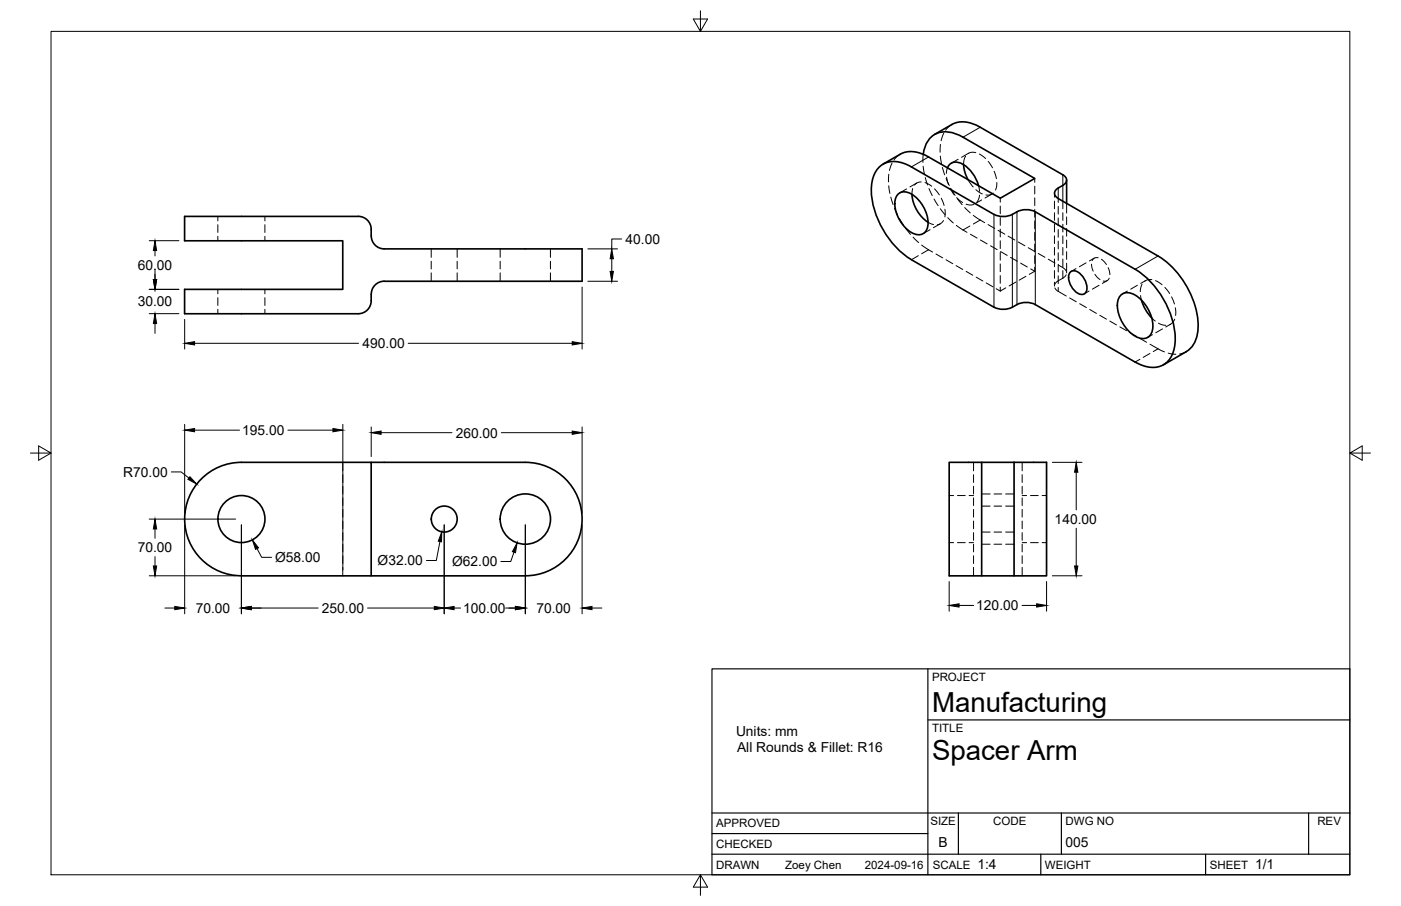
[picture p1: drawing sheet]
<svg xmlns="http://www.w3.org/2000/svg" width="432mm" height="279mm" viewBox="0 0 432 279" stroke-linecap="round" stroke-linejoin="round" font-family="sans-serif">
<!-- layer: Visible -->
<g fill="none" stroke="#000" stroke-width=".51">
<path d="M293.4 38.4l-5.3 3M293.4 38.4a8.7 8.7 0 0 1 8.7 .8l25.5 14.7a1.72 1.72 0 0 1 1.1 1.6 1.72 1.72 0 0 1-1.1 1.7 3.1 3.1 0 0 0-2.6 2.6l.6 1 .6 .4 30.7 17.8a27.1 27.1 0 0 1 12.4 22.3 8.4 8.4 0 0 1-3.6 7.1l-7.1 4.1M276.8 59.9a3.6 3.6 0 0 1 4.9 .4 10.5 10.5 0 0 1 4.1 10.1 3 3 0 0 1-4.9 1.3 10.6 10.6 0 0 1-4.9-10.6zM281.1 59.9a11.4 11.4 0 0 0 4.9 8.6M284.6 47.6a7.1 7.1 0 0 1 6.1-6.9 10.4 10.4 0 0 1 6.1 1.6l22.1 12.7-10.6 6.1-22.1-12.7a8.7 8.7 0 0 0-8.7-.9l-5.3 3.1M292 51.8a3 3 0 0 1 4.8-1.1 11.3 11.3 0 0 1 4.8 6.6M297 50.8l.5 2.6 .8 2M328.7 55.5v7.2M118.4 86.7a4 4 0 0 0-4 4 5 5 0 0 1-1.8 5.4l-1.4 .6-.8 .1h-53.5v-7.6h48.7v-14.9h-48.7v-7.6h53.5a4 4 0 0 1 4 4 4.9 4.9 0 0 0 2.5 5.7l1.5 .4h61v9.9h-61M306.3 94.7l-25.4-14.6a26.9 26.9 0 0 1-12.3-23 7.2 7.2 0 0 1 6.1-7.3 10.2 10.2 0 0 1 6.2 1.7l25.5 14.6a7.2 7.2 0 0 0 7.7-1.1l1.4-.3h1.5l2.1 .6 30.7 17.7a26.9 26.9 0 0 1 12.3 23 7.2 7.2 0 0 1-6 7.3 10.3 10.3 0 0 1-6.2-1.7M306.4 94.7a6.3 6.3 0 0 0 5.6 0M312 94.7a6.6 6.6 0 0 1 7.1-.8l30.7 17.8"/>
<path d="M330 83.8a2.54 2.54 0 0 1 3.3 1 5.3 5.3 0 0 1 1.4 5.3 1.94 1.94 0 0 1-3.1-.1 5.6 5.6 0 0 1-2-5.8zM345.4 91a3.8 3.8 0 0 1 5.3 .5 11.3 11.3 0 0 1 4.4 10.8 3.2 3.2 0 0 1-5.2 1.4 11.4 11.4 0 0 1-5.2-11.4zM351.8 92.5a13 13 0 0 0 3.2 5.6M114.4 142.6h47.5a17.5 17.5 0 0 1 17.5 17.5 17.5 17.5 0 0 1-17.5 17.5h-87.5a17.5 17.5 0 0 1-17.5-17.5 17.5 17.5 0 0 1 17.5-17.5h40v35M302.6 142.6h9.9M312.5 142.6h10.1v35h-30.1v-35h10.1v35M312.5 142.6v35"/>
<circle cx="74.4" cy="160.1" r="7.3"/>
<circle cx="136.9" cy="160.1" r="4"/>
<circle cx="161.9" cy="160.1" r="7.8"/>
</g>
<!-- layer: Hidden -->
<g fill="none" stroke="#000" stroke-width=".31">
<path d="M293.4 38.4l-1.9 1.7M273.9 57.3l.4 2.3M273.9 53.7l-.1 2.4M274.9 50.3l-.7 2.3M277.5 47.6l-1.9 1.7M279.4 58.3l-2.1 1.2M281.3 58.1l-.2 1.9M282.6 56.4l-2.2 1.3M283.9 56.1l-1.2 .3-.8 .7M284.5 51.3l.4 2.3M284.5 47.6v2.5M285.1 56.3l2.1 1.1"/>
<path d="M285.2 54.8l.7 2.2M286.3 58.2l1 2.1M288 58.3l1.5 1.8M289.8 48.1l.4 2.4M289.9 44.6l-.1 2.3M290.4 51.6l.8 2.3M290.9 41.1l-.8 2.3M291.6 55l1 2.2M291.8 54.7l.5 2.2M292 51.8l-.3 1.7M292.8 58l1.3 2M293.1 58.2l1.3 2.1"/>
<path d="M295.3 49.1l-2.1 1.2M297.6 48.2l-.5 1.4-.1 1.2M298.3 55.4l1.6 2.3M298.5 47.3l-2.1 1.2M300.7 47.1l-1.2-.2-1.1 .4M300.8 58.5l2 1.3M301.6 57.3l.3 1.7M301.9 47.5l1.9 1.4M304.6 49.8l1.3 2M305.7 59.8l-2.1 1.3M306.1 59.5l-1.2 .7-1-.1M306.4 52.8l.7 2.3"/>
<path d="M307.2 56.3l-.4 2.3M318.9 55v1.2M318.9 57.4v2.4M325 59.6v1.2M67.1 66.7v1.4M67.1 69.3v2.4M67.1 72.9v1.4M81.6 66.7v1.4M81.6 69.3v2.4M81.6 72.9v1.4M132.9 76.8v2.6M140.9 76.8v2.6"/>
<path d="M154.2 76.8v2.6M169.7 76.8v2.6M274.6 60.8l.7 2.3M275.7 64.2l1 2.2M277.2 67.4l1.3 2M279.1 70.4l1.5 1.9M281.4 73.2l1.7 1.6M284.1 75.6l3.3 2.1M286 68.5l1.7 .8M286.7 70.8l-2.2 1.3M287.9 61.4l1.2 2M288.5 78.3l2 1.2"/>
<path d="M289.8 64.4l1.5 1.8M289.8 69l-2.1 1.2M290.1 61.2l.9 2.2M290.8 68l-.9 .9-1 .4M291.2 64.5v2.4M292.1 67.1l1.7 1.7M294.7 69.5l3.3 2.1M294.9 61l1.8 1.5M295.1 61.3l1.4 1.8M297.3 64l1.7 1.7M297.8 63l1.1 .2 1.2-.1M299.1 72.2l2.1 1.2"/>
<path d="M300 66.4l3.5 2.3M301.9 60.2l-.2 .9-.6 1.3M302.2 74l2 1.2M302.6 61.7l-2.2 1.2M304.5 69.3l2.1 1.1M305.3 75.8l2 1.2M307.6 71l2.1 1.2M308.3 61.1v1.3M308.3 63.5v2.4M308.3 67.1v2.4M308.3 70.7v2.4M308.3 74.3v2.3"/>
<path d="M308.3 77.8v2.4M308.4 77.6l2 1.2M310.7 72.8l2.1 1.2M311.5 79.4l2 1.2M313.8 74.6l2.1 1.2M316.9 76.4l2.1 1.2M318.9 61v2.4M318.9 64.6v2.4M318.9 68.2v2.3M318.9 71.7v2.4M318.9 75.3v2.4M318.9 78.9v2.3"/>
<path d="M320 78.2l2.1 1.2M323.1 79.9l2.1 1.2M325 62v2.4M325 65.6v2.4M325 69.2v2.3M325 72.7v2.4M325 76.3v2.4M325 79.9v2.4M328.7 62.7v3M328.7 66.9v2.4M328.7 70.5v2.4M328.7 74v2.4"/>
<path d="M328.7 77.6v2.4M337.2 79.6l-1.4 .9M338.5 79.5a1.46 1.46 0 0 0-1.9 .9M339.5 80l1.5 1.6M67.1 89.2v1.4M67.1 91.8v2.4M67.1 95.4v1.4M81.6 89.2v1.4M81.6 91.8v2.4M81.6 95.4v1.4M132.9 80.6v2.3M132.9 84.1v2.6"/>
<path d="M140.9 80.6v2.3M140.9 84.1v2.6M154.2 80.6v2.3M154.2 84.1v2.6M169.7 80.6v2.3M169.7 84.1v2.6M291.6 80.1l2 1.2M294.7 81.9l2 1.2M297.8 83.7l2 1.2M300.9 85.5l2 1.2M304 87.2l2 1.3M307 89l1.3 .8"/>
<path d="M308.3 81.4v2.4M308.3 85v2.4M308.3 88.5v1.3M310 88.8l-1.7 1M313.1 87l-2.1 1.2M314.6 81.2l2 1.1M316.2 85.2l-2.1 1.2M317.7 82.9l1.2 .8M318.9 83.7l-1.7 .9M318.9 82.4v1.3M325 83.4v2.4M325 87v1.2"/>
<path d="M325.1 88.8l.7 .8 2.8 1.7M326.2 81.7l1.7 1.1 .7 .8M328.6 84.7l-.7 .8-2.1 1.3-.7 .9M328.7 81.2v3M329.7 91.9l2 1.2M331.6 82.8l-1.4 .9M332.8 93.7l2 1.1M334.7 81.1l-2 1.2M335.6 89.8l-1.4 .8M335.9 95.4l2 1.2M336.4 81.5l.5 2.1M337.5 84.6l1.5 1.6"/>
<path d="M338.7 88l-2 1.2M339 97.2l2 1.2M341.2 86.6l-1.4 .8M341.5 82.6l.6 2.1M341.9 85.8a1.47 1.47 0 0 1-1.9 .9M342.1 99l2 1.2M347.5 89.8l-1.5 .8M350.5 88l-2 1.2M351.5 91.1l.3 1.4M352 87.7l-.5 2.2M353.1 86.6l-1.5 .8M355 98.1l1.1 .9"/>
<path d="M355 86.2l-1.5 .1-.7 .5M356.2 86.6l2 1.2M357.1 99.7l2.2 .6M359 88.6l1.5 1.9M360.8 100l-1.5 .8M361.1 91.5l.9 2.2M362.1 98.4l-.6 1-1 .7M362.2 94.9l.1 2.4M345.1 100.8l2.1 1.2M348.2 102.6l2.1 1.2M351.3 104.4l2.1 1.2M354.4 106.2l4.5 2.3"/>
<path d="M355.2 103.2l-1.5 .9M358.3 101.4l-2.1 1.2M360 108.9l2.4 .3M365.7 108.4l-2.1 .8M105.6 142.6v2.6M105.6 146.4v2.4M105.6 150v2.3M105.6 153.5v2.4M105.6 157.1v2.4M292.5 152.8h1.4M295.1 152.8h2.4M298.7 152.8h1.4"/>
<path d="M300.1 142.6v2.6M300.1 146.4v2.4M300.1 150v2.3M300.1 153.5v2.4M300.1 157.1v2.4M302.6 152.3h2.6M302.6 156.1h2.6M306.4 152.3h2.3M306.4 156.1h2.3M309.9 152.3h2.6M309.9 156.1h2.6M315 142.6v2.6"/>
<path d="M315 146.4v2.4M315 150v2.3M315 153.5v2.4M315 157.1v2.4M315 152.8h1.4M317.6 152.8h2.4M321.2 152.8h1.4M105.6 160.7v2.4M105.6 164.3v2.3M105.6 167.8v2.4M105.6 171.4v2.4M105.6 175v2.6"/>
<path d="M292.5 167.3h1.4M295.1 167.3h2.4M298.7 167.3h1.4M300.1 160.7v2.4M300.1 164.3v2.3M300.1 167.8v2.4M300.1 171.4v2.4M300.1 175v2.6M302.6 167.8h2.6M302.6 164.1h2.6M306.4 167.8h2.3M306.4 164.1h2.3"/>
<path d="M309.9 167.8h2.6M309.9 164.1h2.6M315 160.7v2.4M315 164.3v2.3M315 167.8v2.4M315 171.4v2.4M315 175v2.6M315 167.3h1.4M317.6 167.3h2.4M321.2 167.3h1.4"/>
</g>
<!-- layer: Visible Narrow -->
<path d="M302.1 39.2l-5.3 3.1M286.2 48.4l-5.3 3.1M326.2 58v3.2M327.6 57.2v4.9M306.3 66.1v28.6M312 66.1v28.6M313.4 65.3v28.6M319.1 65.3v28.6M356.9 79l-7.1 4" fill="none" stroke="#000" stroke-width=".31"/>
<!-- layer: Hidden Narrow -->
<g fill="none" stroke="#000" stroke-width=".31">
<path d="M327.6 53.9v3.3M283 78.8l-2.1 1.3M286.2 77l-2.1 1.3M298.9 69.7l-2.1 1.2M302.1 67.9l-2.1 1.2M326.2 61.2v1.2M326.2 63.6v2.4M326.2 67.2v2.4M326.2 70.8v2.4M326.2 74.4v2.4M326.2 77.9v2.4M327.6 62.1v2.3"/>
<path d="M327.6 65.6v2.4M327.6 69.2v2.3M327.6 72.7v2.4M327.6 76.3v2.4M327.6 79.9v2.4M326.2 81.5v2.4M326.2 85.1v2.4M326.2 88.6v1.3M327.6 83.4v2.4M351.3 110.8l-1.5 .9M354.4 109l-2.1 1.2M356.9 107.6l-1.4 .8"/>
</g>
<!-- layer: Border -->
<path d="M15.7 9.7h400.3v260.1h-400.3zM215.9 3.3v6.4l-2.2-3.8h4.4l-2.2 3.8M9.4 139.7h6.3l-3.8-2.2v4.4l3.8-2.2M416 139.7l3.8 2.2v-4.4l-3.8 2.2h6.4M215.9 269.8l2.2 3.8h-4.4l2.2-3.8v6.3" fill="none" stroke="#000" stroke-width=".31"/>
<!-- layer: Titleblock -->
<path d="M219.4 206.3h196.6v63.5h-196.6zM286 206.3v63.5M286 222h130M219.4 257.1h66.6M219.4 250.7h196.6M295.4 250.7v12.7M327.1 250.7v12.7M403.3 250.7v12.7M219.4 263.4h196.6M320.8 263.4v6.4M371.6 263.4v6.4" fill="none" stroke="#000" stroke-width=".36"/>
<!-- layer: FD_Dimensions -->
<g fill="none" stroke="#000" stroke-width=".31">
<path d="M46 74.2h9.1M47.8 77.3v1.6M181.2 76.8h9.1M188.6 79.8v3.9M191.6 73.7h-3v3.1M46 96.7h9.1M46 89.2h9.1M47.8 83.1v3.1M47.8 99.8v3M56.9 98.5v9.2M179.4 88.5v19.2M181.2 86.7h9.1"/>
<path d="M60 105.9h50.5M125.8 105.9h50.6M56.9 130.9v27.4M60 132.7h13.8M88.7 132.7h13.9M105.7 130.9v44.9M114.4 131.7v9.1M117.5 133.4h21.8M154.5 133.4h21.9M179.4 131.7v26.6M52.8 145.5h3l2.4 1.9M324.3 142.6h9.2"/>
<path d="M331.7 145.6v11.6M46 177.6h26.6M46 160.1h26.6M47.8 163.1v2.9M47.8 171.7v2.8M56.9 161.9v27.4M74.4 161.9v27.4M79.2 169.2l1.4 2.7h3.1M135.6 167l-1.1 5.8h-3.1M136.9 161.9v27.4M158.4 170.3l-1 2.9h-3M161.9 161.9v27.4"/>
<path d="M179.4 161.9v27.4M292.5 179.3v9.2M322.6 179.3v9.2M324.3 177.6h9.2M331.7 162.9v11.6M50.8 187.5h3.1M77.4 187.5h20.6M113.3 187.5h20.6M140 187.5h2M155.8 187.5h3.1M182.5 187.5h3M295.6 186.7h4.5"/>
<path d="M315 186.7h4.5"/>
</g>
<g fill="#000" stroke="#000" stroke-width=".31">
<path d="M47.8 74.2l.5 3.1h-1zM188.6 76.8l.5 3h-1.1zM47.8 96.7l.5 3.1h-1zM47.3 86.2h1l-.5 3zM188 83.7h1.1l-.5 3zM56.9 105.9l3.1-.5v1zM176.4 105.4l3 .5-3 .5zM56.9 132.7l3.1-.6v1.1zM102.6 132.1l3.1 .6-3.1 .5zM114.4 133.4l3.1-.5v1zM176.4 132.9l3 .5-3 .5zM58.5 147l2.1 2.3-2.7-1.5z"/>
<path d="M331.7 142.6l.5 3h-1zM47.3 174.5h1l-.5 3.1zM47.8 160.1l.5 3h-1zM77.8 166.5l1.9 2.5-.9 .4zM136.2 164l-.1 3.1-1-.2zM159.4 167.4l-.5 3.1-1-.4zM331.2 174.5h1l-.5 3.1zM53.9 187l3 .5-3 .5zM74.4 187.5l3-.5v1zM133.9 187l3 .5-3 .5zM136.9 187.5l3.1-.5v1zM158.9 187l3 .5-3 .5z"/>
<path d="M179.4 187.5l3.1-.5v1zM292.5 186.7l3.1-.5v1zM319.5 186.2l3.1 .5-3.1 .5z"/>
</g>
<g font-size="8.5">
<text x="287.3" y="219.5">Manufacturing</text>
<text x="287.3" y="234.5">Spacer Arm</text>
</g>
<g font-size="4.3">
<text x="192.8" y="75.2">40.00</text>
<text x="42.5" y="83.2">60.00</text>
<text x="42.5" y="94.5">30.00</text>
<text x="111.7" y="107.4">490.00</text>
<text x="74.6" y="134.2">195.00</text>
<text x="140.4" y="134.9">260.00</text>
<text x="38" y="147">R70.00</text>
<text x="325.1" y="161.6">140.00</text>
<text x="42.4" y="170.3">70.00</text>
<text x="84.8" y="173.3">Ø58.00</text>
<text x="116.4" y="174.3">Ø32.00</text>
<text x="139.3" y="174.6">Ø62.00</text>
<text x="60.3" y="189">70.00</text>
<text x="99.2" y="189">250.00</text>
<text x="142.8" y="189">100.00</text>
<text x="165.3" y="189">70.00</text>
<text x="300.9" y="188.2">120.00</text>
<text x="226.8" y="226.9">Units: mm</text>
<text x="227.2" y="232">All Rounds &amp; Fillet: R16</text>
<text x="289.3" y="261.2">B</text>
<text x="328.4" y="261.2">005</text>
<text x="301.2" y="268.1">1:4</text>
<text x="386.8" y="268.1">1/1</text>
</g>
<g font-size="3.5">
<text x="287.3" y="210.1">PROJECT</text>
<text x="287.3" y="225.8">TITLE</text>
<text x="220.7" y="255.2">APPROVED</text>
<text x="286.7" y="254.5">SIZE</text>
<text x="306.1" y="254.5">CODE</text>
<text x="328.4" y="254.5">DWG NO</text>
<text x="406" y="254.5">REV</text>
<text x="220.7" y="261.5">CHECKED</text>
<text x="220.7" y="267.9">DRAWN</text>
<text x="242" y="267.9">Zoey Chen</text>
<text x="266.6" y="267.9">2024-09-16</text>
<text x="287.5" y="267.9">SCALE</text>
<text x="322.1" y="267.9">WEIGHT</text>
<text x="372.9" y="267.9">SHEET</text>
</g>
</svg>
